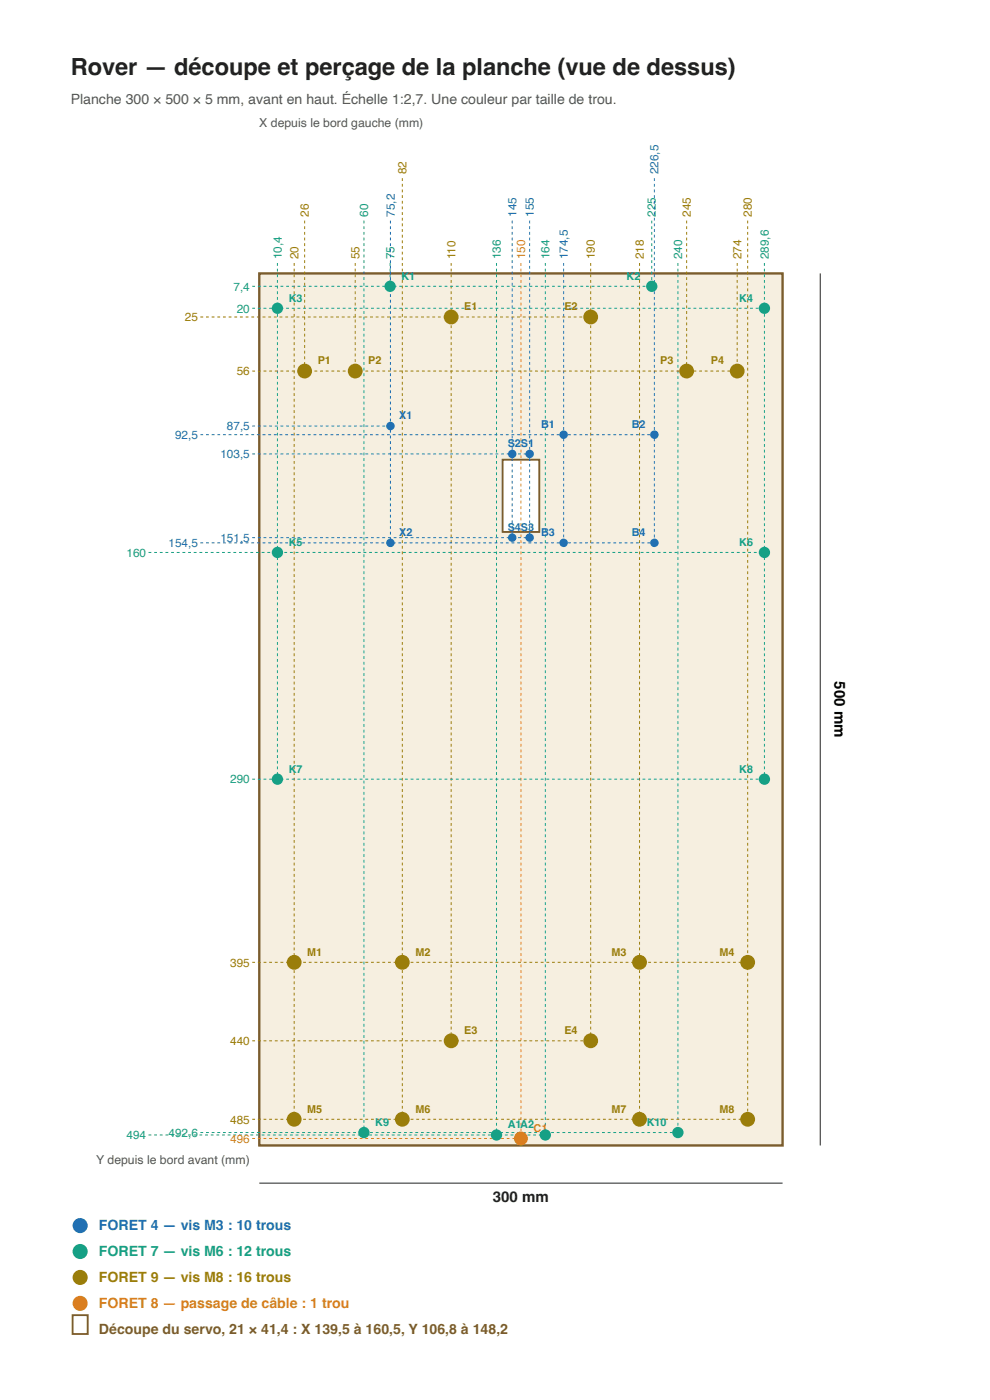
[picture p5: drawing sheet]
<svg xmlns="http://www.w3.org/2000/svg" width="210mm" height="297mm" viewBox="0 0 210 297" stroke-linecap="round" stroke-linejoin="round" font-family="sans-serif">
<path d="M55 58h111v185h-111z" fill="#f6efe0" stroke="#7a5c2e" stroke-width=".5"/>
<path d="M106.6 97.5h7.8v15.4h-7.8z" fill="#fff" stroke="#7a5c2e" stroke-width=".4"/>
<path d="M174 58v185M55 251h111" fill="none" stroke="#444" stroke-width=".25"/>
<g fill="none" stroke="#16a085" stroke-width=".21" stroke-dasharray=".6 .6" stroke-linecap="butt">
<path d="M58.9 55.8v109.5M77.2 46.8v193.5M82.7 55.8v4.9M105.3 55.8v185M115.7 55.8v185M138.3 46.8v13.9M143.8 55.8v184.5M162.1 55.8v109.5M53.5 60.7h84.8M53.5 65.4h108.6M31.5 117.2h130.6M53.5 165.3h108.6"/>
<path d="M31.5 240.8h84.2M42.5 240.3h101.3"/>
</g>
<g fill="none" stroke="#9a7d0a" stroke-width=".21" stroke-dasharray=".6 .6" stroke-linecap="butt">
<path d="M85.3 37.8v199.6M62.4 55.8v181.6M64.6 46.8v31.9M75.3 55.8v22.9M95.7 55.8v165M125.3 55.8v165M135.7 55.8v181.6M145.7 46.8v31.9M156.4 55.8v22.9M158.6 46.8v190.6M42.5 67.2h82.8M53.5 78.7h102.9"/>
<path d="M53.5 204.1h105.1M53.5 220.8h71.8M53.5 237.4h105.1"/>
</g>
<path d="M138.8 37.8v77.4M82.8 46.8v68.4M108.6 46.8v67.3M112.4 46.8v67.3M119.6 55.8v59.4M42.5 92.2h96.3M53.5 90.4h29.3M53.5 96.3h58.9M42.5 115.2h96.3M53.5 114.1h58.9" fill="none" stroke="#1f6fb2" stroke-width=".21" stroke-dasharray=".6 .6" stroke-linecap="butt"/>
<path d="M110.5 55.8v185.7M53.5 241.5h57" fill="none" stroke="#e67e22" stroke-width=".21" stroke-dasharray=".6 .6" stroke-linecap="butt"/>
<g fill="#9a7d0a">
<circle cx="64.6" cy="78.7" r="1.57"/>
<circle cx="75.3" cy="78.7" r="1.57"/>
<circle cx="145.6" cy="78.7" r="1.57"/>
<circle cx="156.4" cy="78.7" r="1.57"/>
<circle cx="62.4" cy="204.2" r="1.57"/>
<circle cx="85.3" cy="204.2" r="1.57"/>
<circle cx="135.7" cy="204.2" r="1.57"/>
<circle cx="158.6" cy="204.2" r="1.57"/>
<circle cx="62.4" cy="237.4" r="1.57"/>
<circle cx="85.3" cy="237.4" r="1.57"/>
<circle cx="135.7" cy="237.4" r="1.57"/>
<circle cx="158.6" cy="237.4" r="1.57"/>
</g>
<g fill="#1f6fb2">
<circle cx="108.6" cy="96.3" r=".9"/>
<circle cx="112.3" cy="96.3" r=".9"/>
<circle cx="108.6" cy="114.1" r=".9"/>
<circle cx="112.3" cy="114.1" r=".9"/>
</g>
<g fill="#9a7d0a">
<circle cx="95.7" cy="67.3" r="1.57"/>
<circle cx="125.3" cy="67.3" r="1.57"/>
<circle cx="95.7" cy="220.8" r="1.57"/>
<circle cx="125.3" cy="220.8" r="1.57"/>
</g>
<g fill="#16a085">
<circle cx="82.7" cy="60.7" r="1.2"/>
<circle cx="138.3" cy="60.7" r="1.2"/>
<circle cx="58.8" cy="65.4" r="1.2"/>
<circle cx="162.1" cy="65.4" r="1.2"/>
<circle cx="58.8" cy="117.2" r="1.2"/>
<circle cx="162.1" cy="117.2" r="1.2"/>
<circle cx="58.8" cy="165.3" r="1.2"/>
<circle cx="162.1" cy="165.3" r="1.2"/>
<circle cx="77.2" cy="240.3" r="1.2"/>
<circle cx="143.8" cy="240.3" r="1.2"/>
</g>
<g fill="#1f6fb2">
<circle cx="119.6" cy="92.2" r=".9"/>
<circle cx="138.8" cy="92.2" r=".9"/>
<circle cx="119.6" cy="115.2" r=".9"/>
<circle cx="138.8" cy="115.2" r=".9"/>
<circle cx="82.8" cy="90.4" r=".9"/>
<circle cx="82.8" cy="115.2" r=".9"/>
</g>
<circle cx="110.5" cy="241.5" r="1.48" fill="#e67e22"/>
<g fill="#16a085">
<circle cx="105.3" cy="240.8" r="1.2"/>
<circle cx="115.7" cy="240.8" r="1.2"/>
</g>
<circle cx="17" cy="260" r="1.6" fill="#1f6fb2"/>
<circle cx="17" cy="265.5" r="1.6" fill="#16a085"/>
<circle cx="17" cy="271" r="1.6" fill="#9a7d0a"/>
<circle cx="17" cy="276.5" r="1.6" fill="#e67e22"/>
<path d="M15.4 279h3.2v4h-3.2z" fill="#fff" stroke="#7a5c2e" stroke-width=".4"/>
<text font-size="5" fill="#222" x="15" y="16">Rover — découpe et perçage de la planche (vue de dessus)</text>
<text font-size="3.2" x="177" y="144.5" transform="rotate(90 177 144.5)">500 mm</text>
<text font-size="3.2" fill="#222" x="104.5" y="255">300 mm</text>
<text font-size="3" fill="#555" x="15" y="22">Planche 300 × 500 × 5 mm, avant en haut. Échelle 1:2,7. Une couleur par taille de trou.</text>
<text font-size="3" fill="#1f6fb2" x="21" y="261">FORET 4 — vis M3 : 10 trous</text>
<text font-size="3" fill="#16a085" x="21" y="266.5">FORET 7 — vis M6 : 12 trous</text>
<text font-size="3" fill="#9a7d0a" x="21" y="272">FORET 9 — vis M8 : 16 trous</text>
<text font-size="3" fill="#e67e22" x="21" y="277.5">FORET 8 — passage de câble : 1 trou</text>
<text font-size="3" fill="#7a5c2e" x="21" y="283">Découpe du servo, 21 × 41,4 : X 139,5 à 160,5, Y 106,8 à 148,2</text>
<g font-size="2.6" fill="#555">
<text x="55" y="27">X depuis le bord gauche (mm)</text>
<text x="20.4" y="247">Y depuis le bord avant (mm)</text>
</g>
<g font-size="2.5" fill="#9a7d0a">
<text x="86.2" y="37" transform="rotate(-90 86.2 37)">82</text>
<text x="65.5" y="46" transform="rotate(-90 65.5 46)">26</text>
<text x="146.5" y="46" transform="rotate(-90 146.5 46)">245</text>
<text x="159.5" y="46" transform="rotate(-90 159.5 46)">280</text>
<text x="63.3" y="55" transform="rotate(-90 63.3 55)">20</text>
<text x="76.3" y="55" transform="rotate(-90 76.3 55)">55</text>
<text x="96.6" y="55" transform="rotate(-90 96.6 55)">110</text>
<text x="126.2" y="55" transform="rotate(-90 126.2 55)">190</text>
<text x="136.6" y="55" transform="rotate(-90 136.6 55)">218</text>
<text x="157.3" y="55" transform="rotate(-90 157.3 55)">274</text>
<text x="39.2" y="68.2">25</text>
<text x="50.2" y="79.6">56</text>
<text x="48.8" y="205.1">395</text>
<text x="48.8" y="221.7">440</text>
<text x="48.8" y="238.4">485</text>
</g>
<g font-size="2.5" fill="#1f6fb2">
<text x="139.7" y="37" transform="rotate(-90 139.7 37)">226,5</text>
<text x="83.7" y="46" transform="rotate(-90 83.7 46)">75,2</text>
<text x="109.5" y="46" transform="rotate(-90 109.5 46)">145</text>
<text x="113.2" y="46" transform="rotate(-90 113.2 46)">155</text>
<text x="120.5" y="55" transform="rotate(-90 120.5 55)">174,5</text>
<text x="37.1" y="93.1">92,5</text>
<text x="48.1" y="91.3">87,5</text>
<text x="46.7" y="97.2">103,5</text>
<text x="35.7" y="116.1">154,5</text>
<text x="46.7" y="115">151,5</text>
</g>
<g font-size="2.5" fill="#16a085">
<text x="78.1" y="46" transform="rotate(-90 78.1 46)">60</text>
<text x="139.1" y="46" transform="rotate(-90 139.1 46)">225</text>
<text x="59.8" y="55" transform="rotate(-90 59.8 55)">10,4</text>
<text x="83.6" y="55" transform="rotate(-90 83.6 55)">75</text>
<text x="106.2" y="55" transform="rotate(-90 106.2 55)">136</text>
<text x="116.6" y="55" transform="rotate(-90 116.6 55)">164</text>
<text x="144.7" y="55" transform="rotate(-90 144.7 55)">240</text>
<text x="163.1" y="55" transform="rotate(-90 163.1 55)">289,6</text>
<text x="49.5" y="61.6">7,4</text>
<text x="50.2" y="66.3">20</text>
<text x="26.8" y="118.1">160</text>
<text x="48.8" y="166.2">290</text>
<text x="26.8" y="241.7">494</text>
<text x="35.7" y="241.2">492,6</text>
</g>
<g font-size="2.5" fill="#e67e22">
<text x="111.4" y="55" transform="rotate(-90 111.4 55)">150</text>
<text x="48.8" y="242.4">496</text>
</g>
<g font-size="2.3" fill="#16a085">
<text x="85.2" y="59.3">K1</text>
<text x="132.9" y="59.3">K2</text>
<text x="61.2" y="64">K3</text>
<text x="156.8" y="64">K4</text>
<text x="61.2" y="115.8">K5</text>
<text x="156.8" y="115.8">K6</text>
<text x="61.2" y="163.9">K7</text>
<text x="156.8" y="163.9">K8</text>
<text x="79.6" y="238.9">K9</text>
<text x="107.7" y="239.4">A1A2</text>
<text x="137.2" y="238.9">K10</text>
</g>
<g font-size="2.3" fill="#9a7d0a">
<text x="98.5" y="65.9">E1</text>
<text x="119.7" y="65.9">E2</text>
<text x="67.4" y="77.3">P1</text>
<text x="78.1" y="77.3">P2</text>
<text x="140.1" y="77.3">P3</text>
<text x="150.8" y="77.3">P4</text>
<text x="65.2" y="202.8">M1</text>
<text x="88.1" y="202.8">M2</text>
<text x="129.7" y="202.8">M3</text>
<text x="152.6" y="202.8">M4</text>
<text x="98.5" y="219.4">E3</text>
<text x="119.7" y="219.4">E4</text>
<text x="65.2" y="236">M5</text>
<text x="88.1" y="236">M6</text>
<text x="129.7" y="236">M7</text>
<text x="152.6" y="236">M8</text>
</g>
<g font-size="2.3" fill="#1f6fb2">
<text x="84.7" y="89">X1</text>
<text x="107.7" y="94.9">S2S1</text>
<text x="114.8" y="90.8">B1</text>
<text x="134" y="90.8">B2</text>
<text x="84.7" y="113.8">X2</text>
<text x="107.7" y="112.7">S4S3</text>
<text x="114.8" y="113.8">B3</text>
<text x="134" y="113.8">B4</text>
</g>
<text font-size="2.3" fill="#e67e22" x="113.2" y="240.1">C1</text>
</svg>
